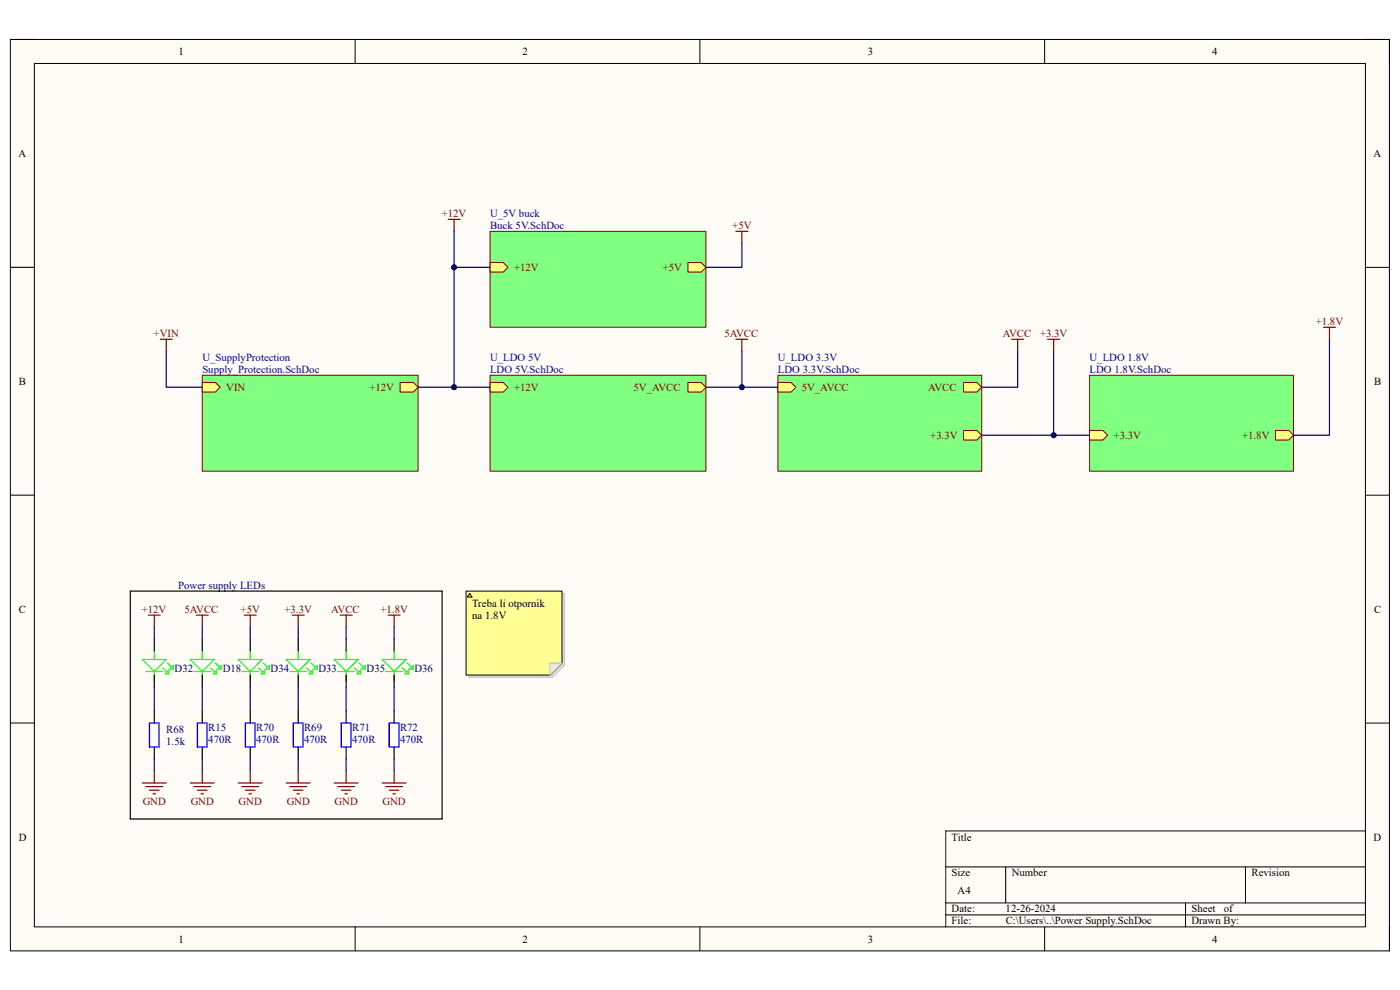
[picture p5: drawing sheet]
<svg xmlns="http://www.w3.org/2000/svg" width="297mm" height="210mm" viewBox="0 0 297 210" stroke-linecap="round" stroke-linejoin="round" font-family="sans-serif">
<path d="M2.2 8.4h292.6v193.3h-292.6z" fill-rule="evenodd" fill="#fffcf8"/>
<path d="M2.2 8.4h292.6v193.3h-292.6z" fill="none" stroke="#000" stroke-width=".21"/>
<path d="M7.3 13.5h282.4v183.1h-282.4z" fill-rule="evenodd" fill="#fffcf8"/>
<g fill="none" stroke="#000" stroke-width=".21">
<path d="M2.2 8.4h5.1M7.3 13.5h282.4v183.1h-282.4zM75.3 8.4v5.1M148.5 8.4v5.1M221.6 8.4v5.1M289.7 8.4h5.1v5.1M2.2 56.7h5.1M289.7 56.7h5.1M2.2 105h5.1M289.7 105.1h5.1M2.2 153.4h5.1M289.7 153.4h5.1"/>
<path d="M289.7 176.3h-89.1v20.3M75.3 196.6v5.1M148.5 196.6v5.1M200.6 183.9h89.1M200.6 191.5h89.1M200.6 194.1h89.1M213.4 183.9v7.6M221.6 196.6v5.1M251.5 191.5v5.1M264.2 183.9v7.6M294.8 196.6v5.1"/>
</g>
<path d="M51.8 130.5h2.6M53.1 130.5v2.5M62 130.5h2.5M63.3 130.5v2.5M72.2 130.5h2.5M73.4 130.5v2.5" fill="none" stroke="#800000" stroke-width=".25"/>
<path d="M165 79.6h43.3v20.4h-43.3z" fill-rule="evenodd" fill="#80ff80"/>
<path d="M165 79.6h43.3v20.4h-43.3z" fill="none" stroke="#800000" stroke-width=".21"/>
<path d="M204.4 81.1h2.9l1 1-1 1.1h-2.9z" fill-rule="evenodd" fill="#ffff80"/>
<path d="M204.4 81.1h2.9l1 1-1 1.1h-2.9z" fill="none" stroke="#800000" stroke-width=".21"/>
<path d="M165 81.1h2.8l1 1-1 1.1h-2.8z" fill-rule="evenodd" fill="#ffff80"/>
<path d="M165 81.1h2.8l1 1-1 1.1h-2.8z" fill="none" stroke="#800000" stroke-width=".21"/>
<path d="M204.4 91.3h2.9l1 1-1 1h-2.9z" fill-rule="evenodd" fill="#ffff80"/>
<path d="M204.4 91.3h2.9l1 1-1 1h-2.9z" fill="none" stroke="#800000" stroke-width=".21"/>
<g fill="none" stroke="#800000" stroke-width=".25">
<path d="M214.6 72h2.6M215.9 72v2.5M222.3 72h2.5M223.5 72v2.5M31.5 130.5h2.5M32.7 130.5v2.5M30.2 166.1h5.1M31 166.9h3.5M31.7 167.6h2.1M32.5 168.4h.5M32.7 163.6v2.5M50.5 166.1h5.1"/>
<path d="M51.3 166.9h3.6M52.1 167.6h2M52.8 168.4h.5M53.1 163.6v2.5M60.7 166.1h5.1M61.5 166.9h3.5M62.2 167.6h2.1M63 168.4h.5M63.3 163.6v2.5M70.9 166.1h5.1M71.7 166.9h3.5M72.4 167.6h2.1"/>
<path d="M73.2 168.4h.5M73.4 163.6v2.5"/>
</g>
<path d="M27.6 125.4h66.2v48.3h-66.2z" fill="none" stroke="#000" stroke-width=".25"/>
<path d="M104 79.6h45.8v20.4h-45.8z" fill-rule="evenodd" fill="#80ff80"/>
<path d="M104 79.6h45.8v20.4h-45.8z" fill="none" stroke="#800000" stroke-width=".21"/>
<path d="M104 81.1h2.8l1 1-1 1.1h-2.8z" fill-rule="evenodd" fill="#ffff80"/>
<path d="M104 81.1h2.8l1 1-1 1.1h-2.8z" fill="none" stroke="#800000" stroke-width=".21"/>
<path d="M145.9 81.1h2.8l1.1 1-1.1 1.1h-2.8z" fill-rule="evenodd" fill="#ffff80"/>
<path d="M145.9 81.1h2.8l1.1 1-1.1 1.1h-2.8z" fill="none" stroke="#800000" stroke-width=".21"/>
<path d="M231.2 79.6h43.2v20.4h-43.2z" fill-rule="evenodd" fill="#80ff80"/>
<path d="M231.2 79.6h43.2v20.4h-43.2z" fill="none" stroke="#800000" stroke-width=".21"/>
<path d="M231.2 91.3h2.8l1 1-1 1h-2.8z" fill-rule="evenodd" fill="#ffff80"/>
<path d="M231.2 91.3h2.8l1 1-1 1h-2.8z" fill="none" stroke="#800000" stroke-width=".21"/>
<path d="M270.6 91.3h2.8l1 1-1 1h-2.8z" fill-rule="evenodd" fill="#ffff80"/>
<path d="M270.6 91.3h2.8l1 1-1 1h-2.8z" fill="none" stroke="#800000" stroke-width=".21"/>
<g fill="none" stroke="#800000" stroke-width=".25">
<path d="M95.1 46.5h2.5M96.3 46.5v2.6M156.1 72h2.6M157.4 72v2.5M280.8 69.4h2.5M282 69.4v2.6M82.3 130.5h2.6M83.6 130.5v2.5M81.1 166.1h5.1M81.8 166.9h3.6M82.6 167.6h2M83.4 168.4h.5"/>
<path d="M83.6 163.6v2.5"/>
</g>
<path d="M104 49.1h45.8v20.3h-45.8z" fill-rule="evenodd" fill="#80ff80"/>
<path d="M104 49.1h45.8v20.3h-45.8z" fill="none" stroke="#800000" stroke-width=".21"/>
<path d="M104 55.7h2.8l1 1-1 1h-2.8z" fill-rule="evenodd" fill="#ffff80"/>
<path d="M104 55.7h2.8l1 1-1 1h-2.8z" fill="none" stroke="#800000" stroke-width=".21"/>
<path d="M145.9 55.7h2.8l1.1 1-1.1 1h-2.8z" fill-rule="evenodd" fill="#ffff80"/>
<path d="M145.9 55.7h2.8l1.1 1-1.1 1h-2.8z" fill="none" stroke="#800000" stroke-width=".21"/>
<path d="M156.1 49.1h2.6M157.4 49.1v2.5M34 72h2.5M35.3 72v2.5M41.6 130.5h2.6M42.9 130.5v2.5M40.4 166.1h5.1M41.1 166.9h3.6M41.9 167.6h2M42.7 168.4h.5M42.9 163.6v2.5" fill="none" stroke="#800000" stroke-width=".25"/>
<path d="M31.7 153.4h2.1v5.1h-2.1zM41.9 153.4h2v5.1h-2zM52.1 153.4h2v5.1h-2zM62.2 153.4h2.1v5.1h-2.1zM72.4 153.4h2.1v5.1h-2.1zM82.6 153.4h2v5.1h-2z" fill="none" stroke="#00f" stroke-width=".25"/>
<g fill="none" stroke="#000" stroke-width=".25">
<path d="M32.7 135.6v2.5M42.9 135.6v2.5M53.1 135.6v2.5M63.3 135.6v2.5M73.4 135.6v2.5M83.6 135.6v2.5M32.7 143.2v2.5M32.7 150.8v2.6M32.7 158.5v2.5M42.9 143.2v2.5M42.9 150.8v2.6M42.9 158.5v2.5"/>
<path d="M53.1 143.2v2.5M53.1 150.8v2.6M53.1 158.5v2.5M63.3 143.2v2.5M63.3 150.8v2.6M63.3 158.5v2.5M73.4 143.2v2.5M73.4 150.8v2.6M73.4 158.5v2.5M83.6 143.2v2.5M83.6 150.8v2.6M83.6 158.5v2.5"/>
</g>
<g fill="none" stroke="#0f0" stroke-width=".25">
<path d="M30.2 139.9h5.1l-2.6 2.5zM32.7 138.1v1.8M40.4 139.9h5.1l-2.6 2.5zM42.9 138.1v1.8M50.5 139.9h5.1l-2.5 2.5zM53.1 138.1v1.8M60.7 139.9h5.1l-2.5 2.5zM63.3 138.1v1.8M70.9 139.9h5.1l-2.6 2.5zM73.4 138.1v1.8M81.1 139.9h5.1l-2.6 2.5zM83.6 138.1v1.8"/>
<path d="M31 142.4h3.5M32.7 142.4v2.1M34.5 141.7l.8 .7M35 142.9l.8-.7v.7zM35.5 140.7l.8 .7M36 141.9l.8-.7v.7zM41.1 142.4h3.6M42.9 142.4v2.1M44.7 141.7l.8 .7M45.7 140.7l.8 .7M46 142.2v.7h-.8zM47 141.2v.7h-.8z"/>
<path d="M51.3 142.4h3.6M53.1 142.4v2.1M54.9 141.7l.7 .7M55.4 142.9l.7-.7v.7zM55.9 140.7l.7 .7M57.2 141.2v.7h-.8zM61.5 142.4h3.5M63.3 142.4v2.1M65 141.7l.8 .7M66.1 140.7l.7 .7M66.3 142.2v.7h-.8zM67.3 141.2v.7h-.7z"/>
<path d="M71.7 142.4h3.5M73.4 142.4v2.1M75.2 141.7l.8 .7M76.2 140.7l.8 .7M76.5 142.2v.7h-.8zM77.5 141.2v.7h-.8zM81.8 142.4h3.6M83.6 142.4v2.1M85.4 141.7l.8 .7M85.9 142.9l.8-.7v.7zM86.4 140.7l.8 .7M87.7 141.2v.7h-.8z"/>
</g>
<path d="M42.9 79.6h45.8v20.4h-45.8z" fill-rule="evenodd" fill="#80ff80"/>
<path d="M42.9 79.6h45.8v20.4h-45.8z" fill="none" stroke="#800000" stroke-width=".21"/>
<path d="M84.9 81.1h2.8l1 1-1 1.1h-2.8z" fill-rule="evenodd" fill="#ffff80"/>
<path d="M84.9 81.1h2.8l1 1-1 1.1h-2.8z" fill="none" stroke="#800000" stroke-width=".21"/>
<path d="M42.9 81.1h2.8l1 1-1 1.1h-2.8z" fill-rule="evenodd" fill="#ffff80"/>
<path d="M42.9 81.1h2.8l1 1-1 1.1h-2.8z" fill="none" stroke="#800000" stroke-width=".21"/>
<path d="M215.9 74.5v7.6h-7.6M223.5 74.5v17.8h-15.2M53.1 133v2.6M63.3 133v2.6M73.4 133v2.6" fill="none" stroke="#000080" stroke-width=".25"/>
<circle cx="223.5" cy="92.3" r=".51" fill="#000080"/>
<circle cx="223.5" cy="92.3" r=".51" fill="none" stroke="#000080" stroke-width=".21"/>
<path d="M223.5 92.3h7.7M32.7 133v2.6M32.7 161v2.6M53.1 161v2.6M63.3 161v2.6M73.4 161v2.6" fill="none" stroke="#000080" stroke-width=".25"/>
<circle cx="223.5" cy="92.3" r=".51" fill="#000080"/>
<circle cx="223.5" cy="92.3" r=".51" fill="none" stroke="#000080" stroke-width=".21"/>
<path d="M157.4 74.5v7.6h-7.6M282 72v20.3h-7.6M83.6 133v2.6M83.6 161v2.6" fill="none" stroke="#000080" stroke-width=".25"/>
<circle cx="157.4" cy="82.1" r=".51" fill="#000080"/>
<circle cx="157.4" cy="82.1" r=".51" fill="none" stroke="#000080" stroke-width=".21"/>
<path d="M157.4 82.1h7.6" fill="none" stroke="#000080" stroke-width=".25"/>
<circle cx="157.4" cy="82.1" r=".51" fill="#000080"/>
<circle cx="157.4" cy="82.1" r=".51" fill="none" stroke="#000080" stroke-width=".21"/>
<path d="M96.3 56.7h7.7" fill="none" stroke="#000080" stroke-width=".25"/>
<circle cx="96.3" cy="56.7" r=".51" fill="#000080"/>
<circle cx="96.3" cy="56.7" r=".51" fill="none" stroke="#000080" stroke-width=".21"/>
<path d="M157.4 51.6v5.1h-7.6M88.7 82.1h7.6M42.9 133v2.6M32.7 145.7v5.1M42.9 145.7v5.1M53.1 145.7v5.1M63.3 145.7v5.1M73.4 145.7v5.1M83.6 145.7v5.1M42.9 161v2.6" fill="none" stroke="#000080" stroke-width=".25"/>
<circle cx="96.3" cy="82.1" r=".51" fill="#000080"/>
<circle cx="96.3" cy="82.1" r=".51" fill="none" stroke="#000080" stroke-width=".21"/>
<path d="M96.3 49.1v33h7.7M35.3 74.5v7.6h7.6" fill="none" stroke="#000080" stroke-width=".25"/>
<circle cx="96.3" cy="82.1" r=".51" fill="#000080"/>
<circle cx="96.3" cy="82.1" r=".51" fill="none" stroke="#000080" stroke-width=".21"/>
<circle cx="96.3" cy="56.7" r=".51" fill="#000080"/>
<circle cx="96.3" cy="56.7" r=".51" fill="none" stroke="#000080" stroke-width=".21"/>
<path d="M99.4 125.9h20.3v15.3l-2.5 2.5h-17.8z" fill-rule="evenodd" fill="#e0ddd7"/>
<path d="M99.4 125.9h20.3v15.3l-2.5 2.5h-17.8z" fill="none" stroke="#bfbdba" stroke-width=".21"/>
<path d="M98.9 125.4h20.3v15.3l-2.5 2.5h-17.8z" fill-rule="evenodd" fill="#ffff96"/>
<path d="M98.9 125.4h20.3v15.3l-2.5 2.5h-17.8z" fill="none" stroke="#000" stroke-width=".21"/>
<path d="M116.7 140.7h2.5l-2.5 2.5z" fill="#f2f0d8"/>
<path d="M116.7 140.7h2.5l-2.5 2.5z" fill="none" stroke="#bfbdba" stroke-width=".21"/>
<path d="M99.6 125.9l.5 .8h-1z" fill="#ffcc78"/>
<path d="M99.6 125.9l.5 .8h-1z" fill="none" stroke="#300" stroke-width=".21"/>
<g font-size="2.3">
<text x="37.9" y="11.7">1</text>
<text x="110.9" y="11.7">2</text>
<text x="184.1" y="11.7">3</text>
<text x="257.1" y="11.7">4</text>
<text x="3.9" y="33.3">A</text>
<text x="291.4" y="33.3">A</text>
<text x="4" y="81.6">B</text>
<text x="291.5" y="81.6">B</text>
<text x="4" y="130">C</text>
<text x="100.2" y="128.7">Treba li otpornik</text>
<text x="100.2" y="131.2">na 1.8V</text>
<text x="291.5" y="130">C</text>
<text x="4" y="178.3">D</text>
<text x="201.9" y="178.3">Title</text>
<text x="291.4" y="178.3">D</text>
<text x="201.9" y="185.9">Size</text>
<text x="214.6" y="185.9">Number</text>
<text x="265.5" y="185.9">Revision</text>
<text x="203.2" y="189.7">A4</text>
<text x="201.9" y="193.5">Date:</text>
<text x="201.9" y="196.1">File:</text>
<text x="213.3" y="193.5">12-26-2024</text>
<text x="213.4" y="196.1">C:\Users\..\Power Supply.SchDoc</text>
<text x="252.8" y="193.5">Sheet</text>
<text x="252.8" y="196.1">Drawn By:</text>
<text x="259.6" y="193.5">of</text>
<text x="37.9" y="199.9">1</text>
<text x="110.9" y="199.9">2</text>
<text x="184.1" y="199.9">3</text>
<text x="257.1" y="199.9">4</text>
</g>
<g font-size="2.3" fill="#800000">
<text x="93.7" y="46">+12V</text>
<text x="155.4" y="48.6">+5V</text>
<text x="109.1" y="57.4">+12V</text>
<text x="140.6" y="57.4">+5V</text>
<text x="32.6" y="71.5">+VIN</text>
<text x="153.7" y="71.5">5AVCC</text>
<text x="212.7" y="71.5">AVCC</text>
<text x="220.6" y="71.5">+3.3V</text>
<text x="279.1" y="68.9">+1.8V</text>
<text x="48" y="82.9">VIN</text>
<text x="78.4" y="82.9">+12V</text>
<text x="109.1" y="82.9">+12V</text>
<text x="134.4" y="82.9">5V_AVCC</text>
<text x="170.1" y="82.9">5V_AVCC</text>
<text x="196.9" y="82.9">AVCC</text>
<text x="197.4" y="93.1">+3.3V</text>
<text x="236.3" y="93.1">+3.3V</text>
<text x="263.5" y="93.1">+1.8V</text>
<text x="30.1" y="130">+12V</text>
<text x="39.2" y="130">5AVCC</text>
<text x="51.1" y="130">+5V</text>
<text x="60.4" y="130">+3.3V</text>
<text x="70.3" y="130">AVCC</text>
<text x="80.7" y="130">+1.8V</text>
<text x="30.3" y="170.7">GND</text>
<text x="40.5" y="170.7">GND</text>
<text x="50.6" y="170.7">GND</text>
<text x="60.8" y="170.7">GND</text>
<text x="71" y="170.7">GND</text>
<text x="81.2" y="170.7">GND</text>
</g>
<g font-size="2.3" fill="#000080">
<text x="104" y="46">U_5V buck</text>
<text x="104" y="48.6">Buck 5V.SchDoc</text>
<text x="42.9" y="76.5">U_SupplyProtection</text>
<text x="104" y="76.5">U_LDO 5V</text>
<text x="165" y="76.5">U_LDO 3.3V</text>
<text x="231.1" y="76.5">U_LDO 1.8V</text>
<text x="42.9" y="79.1">Supply_Protection.SchDoc</text>
<text x="104" y="79.1">LDO 5V.SchDoc</text>
<text x="165" y="79.1">LDO 3.3V.SchDoc</text>
<text x="231.1" y="79.1">LDO 1.8V.SchDoc</text>
<text x="37.8" y="124.9">Power supply LEDs</text>
<text x="37" y="142.5">D32</text>
<text x="47.2" y="142.5">D18</text>
<text x="57.4" y="142.5">D34</text>
<text x="67.6" y="142.5">D33</text>
<text x="77.8" y="142.5">D35</text>
<text x="87.9" y="142.5">D36</text>
<text x="35.3" y="155.4">R68</text>
<text x="44.2" y="155.2">R15</text>
<text x="54.4" y="155.2">R70</text>
<text x="64.5" y="155.2">R69</text>
<text x="74.7" y="155.2">R71</text>
<text x="84.9" y="155.2">R72</text>
<text x="35.3" y="157.9">1.5k</text>
<text x="44.2" y="157.7">470R</text>
<text x="54.4" y="157.7">470R</text>
<text x="64.5" y="157.7">470R</text>
<text x="74.7" y="157.7">470R</text>
<text x="84.9" y="157.7">470R</text>
</g>
</svg>
